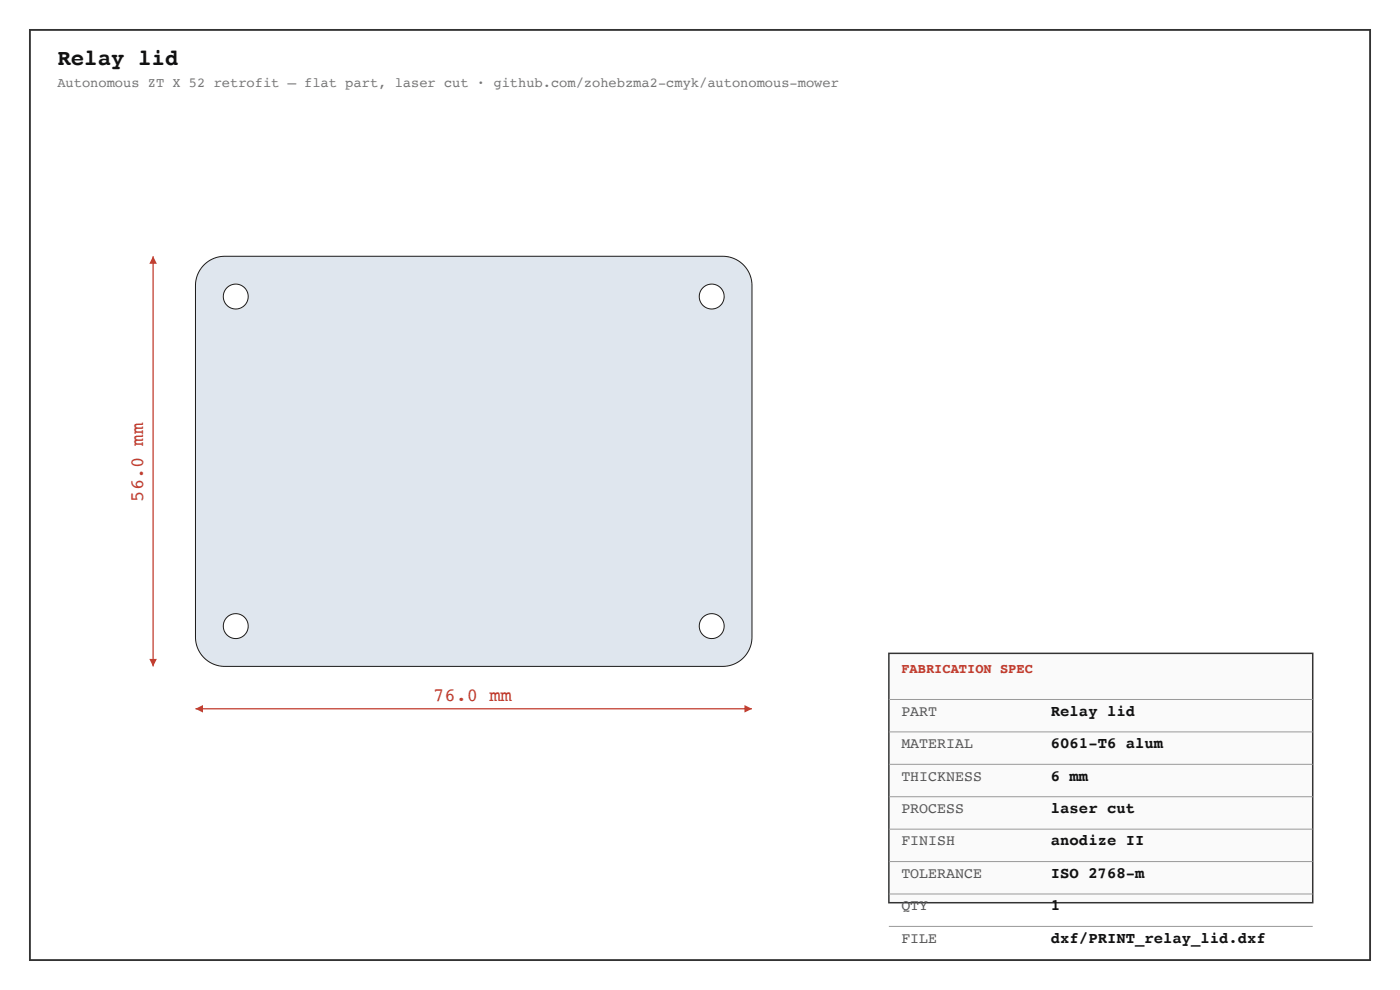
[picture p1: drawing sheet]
<svg xmlns="http://www.w3.org/2000/svg" width="297mm" height="210mm" viewBox="0 0 297 210" stroke-linecap="round" stroke-linejoin="round" font-family="sans-serif">
<path d="M6.3 6.3h284.5v197.4h-284.5z" fill="none" stroke="#333" stroke-width=".4"/>
<path d="M43.3 56.2l1.9-1.3 1.2-.4 1.3-.1h105.7a6.2 6.2 0 0 1 6.2 6.2v74.6a6.2 6.2 0 0 1-6.2 6.2h-105.7a6.2 6.2 0 0 1-6.2-6.2v-74.6l.4-2.2 .6-1.2zM47.4 132.9a2.65 2.65 0 0 0 5.3 0 2.65 2.65 0 0 0-5.3 0zM148.4 132.9a2.65 2.65 0 0 0 5.3 0 2.65 2.65 0 0 0-5.3 0zM148.4 62.9a2.65 2.65 0 0 0 5.3 0 2.65 2.65 0 0 0-5.3 0zM47.4 62.9a2.65 2.65 0 0 0 5.3 0 2.65 2.65 0 0 0-5.3 0z" fill="#dfe6ee" stroke="#1a1a1a" stroke-width=".21"/>
<path d="M41.5 150.4h118.1" fill="none" stroke="#c0392b" stroke-width=".26"/>
<g fill="#c0392b">
<path d="M41.5 150.4l1.6-.8v1.6z"/>
<path d="M158 149.6l1.6 .8-1.6 .8z"/>
</g>
<path d="M32.5 54.4v87" fill="none" stroke="#c0392b" stroke-width=".26"/>
<g fill="#c0392b">
<path d="M32.5 54.4l.8 1.6h-1.6z"/>
<path d="M31.7 139.8h1.6l-.8 1.6z"/>
</g>
<path d="M188.6 138.6h90v53h-90z" fill="#fafafa" stroke="#333" stroke-width=".32"/>
<path d="M188.6 148.4h90M188.6 155.3h90M188.6 162.2h90M188.6 169.1h90M188.6 175.9h90M188.6 182.8h90M188.6 189.7h90M188.6 196.6h90" fill="none" stroke="#999" stroke-width=".21"/>
<text font-size="4.8" fill="#111" x="12.2" y="13.8">Relay lid</text>
<g font-size="4" fill="#c0392b">
<text x="30.4" y="106.5" transform="rotate(-90 30.4 106.5)">56.0 mm</text>
<text x="92" y="148.8">76.0 mm</text>
</g>
<g font-size="3.3" fill="#111">
<text x="223" y="151.9">Relay lid</text>
<text x="223" y="158.8">6061-T6 alum</text>
<text x="223" y="165.6">6 mm</text>
<text x="223" y="172.5">laser cut</text>
<text x="223" y="179.4">anodize II</text>
<text x="223" y="186.3">ISO 2768-m</text>
<text x="223" y="193.1">1</text>
<text x="223" y="200">dxf/PRINT_relay_lid.dxf</text>
</g>
<g font-size="3.2" fill="#555">
<text x="191.3" y="151.9">PART</text>
<text x="191.3" y="158.8">MATERIAL</text>
<text x="191.3" y="165.6">THICKNESS</text>
<text x="191.3" y="172.5">PROCESS</text>
<text x="191.3" y="179.4">FINISH</text>
<text x="191.3" y="186.3">TOLERANCE</text>
<text x="191.3" y="193.1">QTY</text>
<text x="191.3" y="200">FILE</text>
</g>
<text font-size="2.9" fill="#777" x="12.2" y="18.5">Autonomous ZT X 52 retrofit — flat part, laser cut · github.com/zohebzma2-cmyk/autonomous-mower</text>
<text font-size="2.9" fill="#c0392b" x="191.3" y="142.9">FABRICATION SPEC</text>
</svg>
